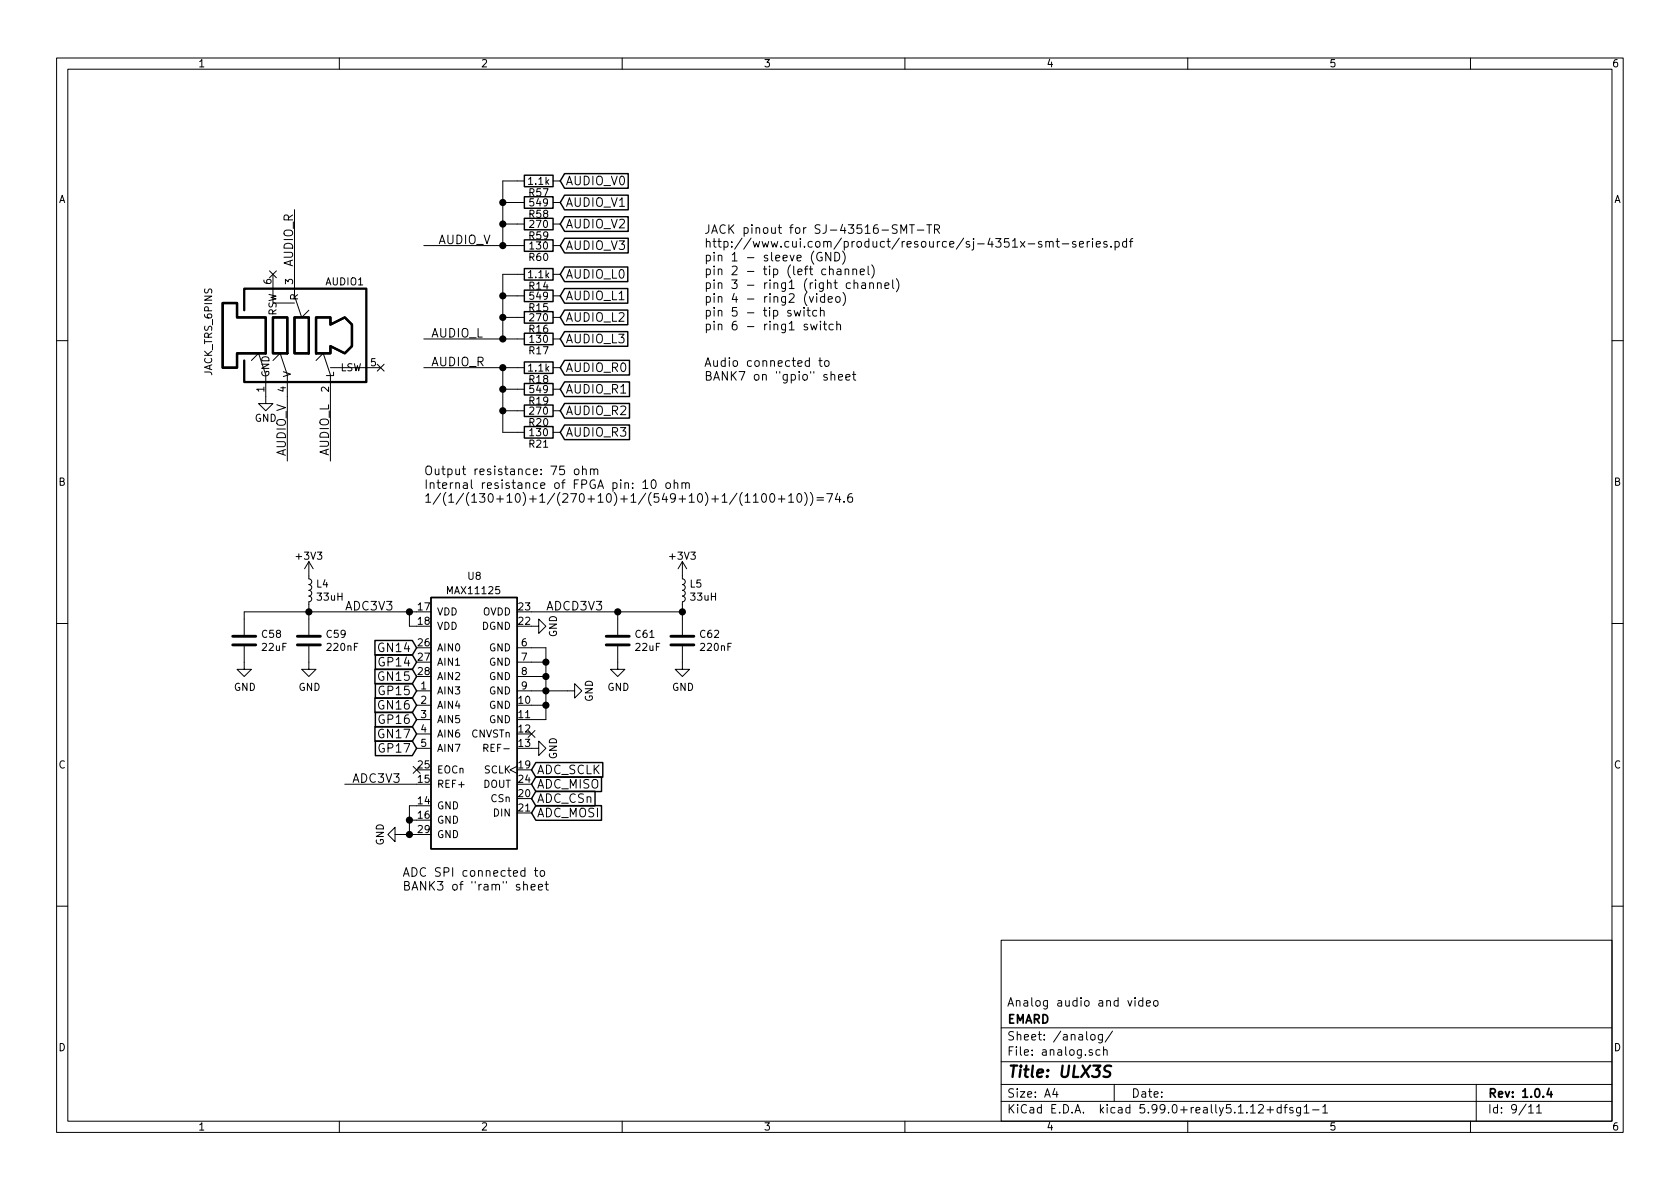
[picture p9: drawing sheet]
EESchema Schematic File Version 4
EELAYER 30 0
EELAYER END
$Descr A4 11693 8268
encoding utf-8
Sheet 9 11
Title "ULX3S"
Date ""
Rev "1.0.4"
Comp "EMARD"
Comment1 "Analog audio and video"
Comment2 ""
Comment3 ""
Comment4 ""
$EndDescr
$Comp
L jack_trs_6pins_apple:JACK_TRS_6PINS_APPLE AUDIO1
U 1 1
P 2300 2350
F 0 "AUDIO1" H 2400 2750 50  0000 C CNN
F 1 "JACK_TRS_6PINS" V 1450 2400 50  0000 C CNN
F 2 "audio-jack:CUI_SJ-43516-SMT" H 2400 2200 50  0001 C CNN
F 3 "http://www.cui.com/product/resource/sj-4351x-smt-series.pdf" H 2400 2200 50  0001 C CNN
F 4 "www.cui.com" H 2300 2350 60  0001 C CNN "MNF1_URL"
F 5 "CUI" H 2300 2350 50  0001 C CNN "MFG1"
F 6 "SJ-43516-SMT-TR" H 2300 2350 60  0001 C CNN "MPN"
F 7 "490-SJ43515TS-SMT-TR" H 2300 2350 50  0001 C CNN "Mouser"
F 8 "490-SJ43515RS-SMT-TR" H 2300 2350 50  0001 C CNN "Mouse_r1"
F 9 "490-SJ-43516-SMT-TR " H 2300 2350 60  0001 C CNN "Mouse_r2"
F 10 "CP-43516SJCT-ND" H 2300 2350 50  0001 C CNN "Digikey"
F 11 "SJ-43516-SMT-TR" H 2300 2350 50  0001 C CNN "Vertical"
F 12 "0.8015$" H 2300 2350 50  0001 C CNN "price100_Vertical"
F 13 "FAU001" H 2300 2350 50  0001 C CNN "Koncar"
F 14 "T" H 2300 2350 50  0001 C CNN "Side"
	1    2300 2350
	1    0    0    -1  
$EndComp
$Comp
L power:GND #PWR0141
U 1 1
P 1850 2750
F 0 "#PWR0141" H 1850 2500 50  0001 C CNN
F 1 "GND" H 1850 2600 50  0000 C CNN
F 2 "" H 1850 2750 50  0000 C CNN
F 3 "" H 1850 2750 50  0000 C CNN
	1    1850 2750
	1    0    0    -1  
$EndComp
$Comp
L Device:R R17
U 1 1
P 3750 2350
F 0 "R17" V 3830 2350 50  0000 C CNN
F 1 "130" V 3750 2350 50  0000 C CNN
F 2 "Resistor_SMD:R_0603_1608Metric" V 3680 2350 50  0001 C CNN
F 3 "" H 3750 2350 50  0000 C CNN
F 4 "www.yageo.com" V 3750 2350 50  0001 C CNN "MNF1_URL"
F 5 "RC0603FR-07130RL" V 3750 2350 50  0001 C CNN "MPN"
F 6 "603-RC0603FR-07130RL" V 3750 2350 50  0001 C CNN "Mouser"
F 7 "311-130HRCT-ND" V 3750 2350 50  0001 C CNN "Digikey"
F 8 "65T8330" V 3750 2350 50  0001 C CNN "Newark"
F 9 "C269457" V 3750 2350 50  0001 C CNN "LCSC"
F 10 "FR004" V 3750 2350 50  0001 C CNN "Koncar"
	1    3750 2350
	0    1    1    0   
$EndComp
$Comp
L Device:R R16
U 1 1
P 3750 2200
F 0 "R16" V 3830 2200 50  0000 C CNN
F 1 "270" V 3750 2200 50  0000 C CNN
F 2 "Resistor_SMD:R_0603_1608Metric" V 3680 2200 50  0001 C CNN
F 3 "" H 3750 2200 50  0000 C CNN
F 4 "www.yageo.com" V 3750 2200 50  0001 C CNN "MNF1_URL"
F 5 "RC0603FR-07270RL" V 3750 2200 50  0001 C CNN "MPN"
F 6 "603-AC0603FR-07270RL" V 3750 2200 50  0001 C CNN "Mouser"
F 7 "603-RC0603FR-07270RL" V 3750 2200 50  0001 C CNN "Mouse_r2"
F 8 "311-270HRCT-ND" V 3750 2200 50  0001 C CNN "Digikey"
F 9 "64R5333" V 3750 2200 50  0001 C CNN "Newark"
F 10 "C325609" V 3750 2200 50  0001 C CNN "LCSC"
F 11 "FR010" V 3750 2200 50  0001 C CNN "Koncar"
	1    3750 2200
	0    1    1    0   
$EndComp
$Comp
L Device:R R15
U 1 1
P 3750 2050
F 0 "R15" V 3830 2050 50  0000 C CNN
F 1 "549" V 3750 2050 50  0000 C CNN
F 2 "Resistor_SMD:R_0603_1608Metric" V 3680 2050 50  0001 C CNN
F 3 "" H 3750 2050 50  0000 C CNN
F 4 "www.yageo.com" V 3750 2050 50  0001 C CNN "MNF1_URL"
F 5 "RC0603FR-07549RL" V 3750 2050 50  0001 C CNN "MPN"
F 6 "603-RC0603FR-07549RL" V 3750 2050 50  0001 C CNN "Mouser"
F 7 "311-549HRCT-ND" V 3750 2050 50  0001 C CNN "Digikey"
F 8 "65T8486" V 3750 2050 50  0001 C CNN "Newark"
F 9 "C308281" V 3750 2050 50  0001 C CNN "LCSC"
F 10 "FR012" V 3750 2050 50  0001 C CNN "Koncar"
F 11 "TB" V 3750 2050 50  0001 C CNN "Side"
	1    3750 2050
	0    1    1    0   
$EndComp
$Comp
L Device:R R14
U 1 1
P 3750 1900
F 0 "R14" V 3830 1900 50  0000 C CNN
F 1 "1.1k" V 3750 1900 50  0000 C CNN
F 2 "Resistor_SMD:R_0603_1608Metric" V 3680 1900 50  0001 C CNN
F 3 "" H 3750 1900 50  0000 C CNN
F 4 "www.yageo.com" V 3750 1900 50  0001 C CNN "MNF1_URL"
F 5 " RC0603FR-071K1L" V 3750 1900 50  0001 C CNN "MPN"
F 6 "603-RC0603FR-071K1L" V 3750 1900 50  0001 C CNN "Mouser"
F 7 "603-AC0603FR-071K1L" V 3750 1900 50  0001 C CNN "Mouse_r2"
F 8 "P1.10KHCT-ND" V 3750 1900 50  0001 C CNN "Digikey"
F 9 "65T8314" V 3750 1900 50  0001 C CNN "Newark"
F 10 "C269415" V 3750 1900 50  0001 C CNN "LCSC"
F 11 "FR002" V 3750 1900 50  0001 C CNN "Koncar"
	1    3750 1900
	0    1    1    0   
$EndComp
Wire Wire Line
	2950 2350 3500 2350
Wire Wire Line
	3500 2200 3600 2200
Wire Wire Line
	3500 1900 3500 2050
Connection ~ 3500 2350
Wire Wire Line
	3500 2050 3600 2050
Connection ~ 3500 2200
Wire Wire Line
	3500 1900 3600 1900
Connection ~ 3500 2050
Text GLabel 3900 1900 2    60   Input ~ 0
AUDIO_L0
Text GLabel 3900 2050 2    60   Input ~ 0
AUDIO_L1
Text GLabel 3900 2200 2    60   Input ~ 0
AUDIO_L2
Text GLabel 3900 2350 2    60   Input ~ 0
AUDIO_L3
$Comp
L Device:R R21
U 1 1
P 3750 3000
F 0 "R21" V 3830 3000 50  0000 C CNN
F 1 "130" V 3750 3000 50  0000 C CNN
F 2 "Resistor_SMD:R_0603_1608Metric" V 3680 3000 50  0001 C CNN
F 3 "" H 3750 3000 50  0000 C CNN
	1    3750 3000
	0    1    1    0   
$EndComp
$Comp
L Device:R R20
U 1 1
P 3750 2850
F 0 "R20" V 3830 2850 50  0000 C CNN
F 1 "270" V 3750 2850 50  0000 C CNN
F 2 "Resistor_SMD:R_0603_1608Metric" V 3680 2850 50  0001 C CNN
F 3 "" H 3750 2850 50  0000 C CNN
	1    3750 2850
	0    1    1    0   
$EndComp
$Comp
L Device:R R19
U 1 1
P 3750 2700
F 0 "R19" V 3830 2700 50  0000 C CNN
F 1 "549" V 3750 2700 50  0000 C CNN
F 2 "Resistor_SMD:R_0603_1608Metric" V 3680 2700 50  0001 C CNN
F 3 "" H 3750 2700 50  0000 C CNN
	1    3750 2700
	0    1    1    0   
$EndComp
$Comp
L Device:R R18
U 1 1
P 3750 2550
F 0 "R18" V 3830 2550 50  0000 C CNN
F 1 "1.1k" V 3750 2550 50  0000 C CNN
F 2 "Resistor_SMD:R_0603_1608Metric" V 3680 2550 50  0001 C CNN
F 3 "" H 3750 2550 50  0000 C CNN
	1    3750 2550
	0    1    1    0   
$EndComp
Wire Wire Line
	3500 2850 3600 2850
Wire Wire Line
	3500 2550 3500 2700
Wire Wire Line
	3500 2700 3600 2700
Connection ~ 3500 2850
Wire Wire Line
	2950 2550 3500 2550
Connection ~ 3500 2700
Text GLabel 3900 2550 2    60   Input ~ 0
AUDIO_R0
Text GLabel 3900 2700 2    60   Input ~ 0
AUDIO_R1
Text GLabel 3900 2850 2    60   Input ~ 0
AUDIO_R2
Text GLabel 3900 3000 2    60   Input ~ 0
AUDIO_R3
Wire Wire Line
	3500 3000 3600 3000
Connection ~ 3500 2550
NoConn ~ 2650 2550
$Comp
L power:GND #PWR0139
U 1 1
P 2800 5800
F 0 "#PWR0139" H 2800 5550 50  0001 C CNN
F 1 "GND" H 2800 5650 50  0000 C CNN
F 2 "" H 2800 5800 50  0000 C CNN
F 3 "" H 2800 5800 50  0000 C CNN
	1    2800 5800
	0    1    1    0   
$EndComp
Wire Wire Line
	3700 4500 3800 4500
Wire Wire Line
	3800 4500 3800 4600
Wire Wire Line
	3800 5000 3700 5000
Wire Wire Line
	3700 4600 3800 4600
Connection ~ 3800 4600
Wire Wire Line
	3700 4900 3800 4900
Connection ~ 3800 4900
Wire Wire Line
	3700 4800 3800 4800
Connection ~ 3800 4800
Wire Wire Line
	3700 4700 3800 4700
Connection ~ 3800 4700
$Comp
L power:GND #PWR0145
U 1 1
P 3950 4800
F 0 "#PWR0145" H 3950 4550 50  0001 C CNN
F 1 "GND" H 3950 4650 50  0000 C CNN
F 2 "" H 3950 4800 50  0000 C CNN
F 3 "" H 3950 4800 50  0000 C CNN
	1    3950 4800
	0    -1   -1   0   
$EndComp
$Comp
L max1112x:MAX1112x U8
U 1 1
P 3300 4900
F 0 "U8" H 3250 5800 50  0000 L CNN
F 1 "MAX11125" H 3100 5700 50  0000 L CNN
F 2 "max1112x-tqfn28:MAX1112x-TQFN-28-1EP_5x5mm_Pitch0.5mm" H 3300 4950 50  0001 C CNN
F 3 "https://datasheets.maximintegrated.com/en/ds/MAX11120-MAX11128.pdf" H 3300 4950 50  0001 C CNN
F 4 "https://pdfserv.maximintegrated.com/land_patterns/90-0023.PDF" H 3300 4900 50  0001 C CNN "Footprint_URL"
F 5 "www.maximintegrated.com" H 3300 4900 60  0001 C CNN "MNF1_URL"
F 6 "MAX11125ATI+" H 3300 4900 60  0001 C CNN "MPN"
F 7 "www.maximintegrated.com" H 3300 4900 50  0001 C CNN "MNF2_URL"
F 8 "MAX11123ATI+" H 3300 4900 50  0001 C CNN "MPN2"
F 9 "700-MAX11125ATI+" H 3300 4900 60  0001 C CNN "Mouser"
F 10 "MAX11125ATI+-ND" H 3300 4900 50  0001 C CNN "Digikey"
F 11 "2.92$" H 3300 4900 50  0001 C CNN "price100_Digikey"
F 12 "C490299" H 3300 4900 50  0001 C CNN "LCSC"
F 13 "700-MAX11123ATI+" H 3300 4900 50  0001 C CNN "LowCost"
F 14 "FU005" H 3300 4900 50  0001 C CNN "Koncar"
F 15 "T" H 3300 4900 50  0001 C CNN "Side"
	1    3300 4900
	1    0    0    -1  
$EndComp
Wire Wire Line
	2800 5800 2850 5800
Wire Wire Line
	2900 5600 2850 5600
Wire Wire Line
	2850 5600 2850 5700
Connection ~ 2850 5800
Wire Wire Line
	2900 5700 2850 5700
Connection ~ 2850 5700
Text Notes 4900 2650 0    60   ~ 0
Audio connected to\nBANK7 on "gpio" sheet
Text GLabel 2900 4500 0    60   Input ~ 0
GN14
Text GLabel 2900 4600 0    60   Input ~ 0
GP14
Text GLabel 2900 4700 0    60   Input ~ 0
GN15
Text GLabel 2900 4800 0    60   Input ~ 0
GP15
Text GLabel 2900 4900 0    60   Input ~ 0
GN16
Text GLabel 2900 5000 0    60   Input ~ 0
GP16
Text GLabel 2900 5100 0    60   Input ~ 0
GN17
Text GLabel 2900 5200 0    60   Input ~ 0
GP17
$Comp
L power:+3V3 #PWR0138
U 1 1
P 2150 4000
F 0 "#PWR0138" H 2150 3850 50  0001 C CNN
F 1 "+3V3" H 2150 4140 50  0000 C CNN
F 2 "" H 2150 4000 50  0000 C CNN
F 3 "" H 2150 4000 50  0000 C CNN
	1    2150 4000
	1    0    0    -1  
$EndComp
Wire Wire Line
	2150 4250 2850 4250
Wire Wire Line
	2850 4250 2850 4350
Wire Wire Line
	2850 4350 2900 4350
Connection ~ 2850 4250
Wire Wire Line
	3700 4250 4300 4250
$Comp
L power:GND #PWR0142
U 1 1
P 3700 4350
F 0 "#PWR0142" H 3700 4100 50  0001 C CNN
F 1 "GND" H 3700 4200 50  0000 C CNN
F 2 "" H 3700 4350 50  0000 C CNN
F 3 "" H 3700 4350 50  0000 C CNN
	1    3700 4350
	0    -1   -1   0   
$EndComp
$Comp
L power:GND #PWR0143
U 1 1
P 3700 5200
F 0 "#PWR0143" H 3700 4950 50  0001 C CNN
F 1 "GND" H 3700 5050 50  0000 C CNN
F 2 "" H 3700 5200 50  0000 C CNN
F 3 "" H 3700 5200 50  0000 C CNN
	1    3700 5200
	0    -1   -1   0   
$EndComp
Text Notes 2800 6200 0    60   ~ 0
ADC SPI connected to\nBANK3 of "ram" sheet
Text GLabel 3700 5450 2    60   Input ~ 0
ADC_MISO
Text GLabel 3700 5650 2    60   Input ~ 0
ADC_MOSI
Text GLabel 3700 5550 2    60   Input ~ 0
ADC_CSn
Text GLabel 3700 5350 2    60   Input ~ 0
ADC_SCLK
Text Notes 4900 2300 0    60   ~ 0
JACK pinout for SJ-43516-SMT-TR\nhttp://www.cui.com/product/resource/sj-4351x-smt-series.pdf\npin 1 - sleeve (GND)\npin 2 - tip (left channel)\npin 3 - ring1 (right channel)\npin 4 - ring2 (video)\npin 5 - tip switch\npin 6 - ring1 switch
$Comp
L Device:R R60
U 1 1
P 3750 1700
F 0 "R60" V 3830 1700 50  0000 C CNN
F 1 "130" V 3750 1700 50  0000 C CNN
F 2 "Resistor_SMD:R_0603_1608Metric" V 3680 1700 50  0001 C CNN
F 3 "" H 3750 1700 50  0000 C CNN
	1    3750 1700
	0    1    1    0   
$EndComp
$Comp
L Device:R R59
U 1 1
P 3750 1550
F 0 "R59" V 3830 1550 50  0000 C CNN
F 1 "270" V 3750 1550 50  0000 C CNN
F 2 "Resistor_SMD:R_0603_1608Metric" V 3680 1550 50  0001 C CNN
F 3 "" H 3750 1550 50  0000 C CNN
	1    3750 1550
	0    1    1    0   
$EndComp
$Comp
L Device:R R58
U 1 1
P 3750 1400
F 0 "R58" V 3830 1400 50  0000 C CNN
F 1 "549" V 3750 1400 50  0000 C CNN
F 2 "Resistor_SMD:R_0603_1608Metric" V 3680 1400 50  0001 C CNN
F 3 "" H 3750 1400 50  0000 C CNN
	1    3750 1400
	0    1    1    0   
$EndComp
$Comp
L Device:R R57
U 1 1
P 3750 1250
F 0 "R57" V 3830 1250 50  0000 C CNN
F 1 "1.1k" V 3750 1250 50  0000 C CNN
F 2 "Resistor_SMD:R_0603_1608Metric" V 3680 1250 50  0001 C CNN
F 3 "" H 3750 1250 50  0000 C CNN
	1    3750 1250
	0    1    1    0   
$EndComp
Wire Wire Line
	3500 1550 3600 1550
Wire Wire Line
	3500 1250 3500 1400
Connection ~ 3500 1700
Wire Wire Line
	3500 1400 3600 1400
Connection ~ 3500 1550
Wire Wire Line
	3500 1250 3600 1250
Connection ~ 3500 1400
Text GLabel 3900 1250 2    60   Input ~ 0
AUDIO_V0
Text GLabel 3900 1400 2    60   Input ~ 0
AUDIO_V1
Text GLabel 3900 1550 2    60   Input ~ 0
AUDIO_V2
Text GLabel 3900 1700 2    60   Input ~ 0
AUDIO_V3
Text Label 3050 1700 0    60   ~ 0
AUDIO_V
Wire Wire Line
	3500 2350 3600 2350
Wire Wire Line
	3500 2200 3500 2350
Wire Wire Line
	3500 2050 3500 2200
Wire Wire Line
	3500 2850 3500 3000
Wire Wire Line
	3500 2700 3500 2850
Wire Wire Line
	3500 2550 3600 2550
Wire Wire Line
	3800 4600 3800 4700
Wire Wire Line
	3800 4900 3800 5000
Wire Wire Line
	3800 4800 3950 4800
Wire Wire Line
	3800 4800 3800 4900
Wire Wire Line
	3800 4700 3800 4800
Wire Wire Line
	2850 5800 2900 5800
Wire Wire Line
	2850 5700 2850 5800
Wire Wire Line
	2850 4250 2900 4250
Wire Wire Line
	3500 1700 3600 1700
Wire Wire Line
	3500 1550 3500 1700
Wire Wire Line
	3500 1400 3500 1550
NoConn ~ 1900 1900
Wire Wire Line
	2050 1900 2050 1450
Text Label 2000 2800 3    60   ~ 0
AUDIO_V
Wire Wire Line
	2000 2750 2000 3200
Wire Wire Line
	2300 2750 2300 3200
Wire Wire Line
	2950 1700 3500 1700
Text Label 2300 2800 3    60   ~ 0
AUDIO_L
Text Label 2050 1850 1    60   ~ 0
AUDIO_R
Text Label 3000 2350 0    60   ~ 0
AUDIO_L
Text Label 3000 2550 0    60   ~ 0
AUDIO_R
Text Label 3800 4250 0    60   ~ 0
ADCD3V3
Text Label 2400 4250 0    60   ~ 0
ADC3V3
Wire Wire Line
	2900 5450 2400 5450
Text Label 2450 5450 0    60   ~ 0
ADC3V3
$Comp
L Device:L_Small L4
U 1 1
P 2150 4100
F 0 "L4" H 2198 4146 50  0000 L CNN
F 1 "33uH" H 2198 4055 50  0000 L CNN
F 2 "Inductor_SMD:L_0805_2012Metric_Pad1.15x1.40mm_HandSolder" H 2150 4100 50  0001 C CNN
F 3 "~" H 2150 4100 50  0001 C CNN
F 4 "www.bourns.com" H 2150 4100 50  0001 C CNN "MNF1_URL"
F 5 "CV201210-330K" H 2150 4100 50  0001 C CNN "MPN"
F 6 "652-CV201210-330K" H 2150 4100 50  0001 C CNN "Mouser"
F 7 "CV201210-330KCT-ND" H 2150 4100 50  0001 C CNN "Digikey"
F 8 "44AC1927" H 2150 4100 50  0001 C CNN "Newark"
F 9 "C412010" H 2150 4100 50  0001 C CNN "LCSC"
F 10 "FL002" H 2150 4100 50  0001 C CNN "Koncar"
	1    2150 4100
	1    0    0    -1  
$EndComp
Wire Wire Line
	2150 4200 2150 4250
$Comp
L Device:C C59
U 1 1
P 2150 4450
F 0 "C59" H 2265 4496 50  0000 L CNN
F 1 "220nF" H 2265 4405 50  0000 L CNN
F 2 "Capacitor_SMD:C_0603_1608Metric" H 2188 4300 50  0001 C CNN
F 3 "~" H 2150 4450 50  0001 C CNN
	1    2150 4450
	1    0    0    -1  
$EndComp
Wire Wire Line
	2150 4250 1700 4250
Wire Wire Line
	1700 4250 1700 4300
Connection ~ 2150 4250
Wire Wire Line
	2150 4250 2150 4300
$Comp
L Device:C C58
U 1 1
P 1700 4450
F 0 "C58" H 1815 4496 50  0000 L CNN
F 1 "22uF" H 1815 4405 50  0000 L CNN
F 2 "Capacitor_SMD:C_0805_2012Metric" H 1738 4300 50  0001 C CNN
F 3 "~" H 1700 4450 50  0001 C CNN
	1    1700 4450
	1    0    0    -1  
$EndComp
$Comp
L power:GND #PWR0140
U 1 1
P 1700 4600
F 0 "#PWR0140" H 1700 4350 50  0001 C CNN
F 1 "GND" H 1705 4427 50  0000 C CNN
F 2 "" H 1700 4600 50  0001 C CNN
F 3 "" H 1700 4600 50  0001 C CNN
	1    1700 4600
	1    0    0    -1  
$EndComp
$Comp
L power:GND #PWR0144
U 1 1
P 2150 4600
F 0 "#PWR0144" H 2150 4350 50  0001 C CNN
F 1 "GND" H 2155 4427 50  0000 C CNN
F 2 "" H 2150 4600 50  0001 C CNN
F 3 "" H 2150 4600 50  0001 C CNN
	1    2150 4600
	1    0    0    -1  
$EndComp
NoConn ~ 2900 5350
NoConn ~ 3700 5100
Text Notes 2950 3500 0    60   ~ 0
Output resistance: 75 ohm\nInternal resistance of FPGA pin: 10 ohm\n1/(1/(130+10)+1/(270+10)+1/(549+10)+1/(1100+10))=74.6
$Comp
L power:+3V3 #PWR0176
U 1 1
P 4750 4000
F 0 "#PWR0176" H 4750 3850 50  0001 C CNN
F 1 "+3V3" H 4750 4140 50  0000 C CNN
F 2 "" H 4750 4000 50  0000 C CNN
F 3 "" H 4750 4000 50  0000 C CNN
	1    4750 4000
	1    0    0    -1  
$EndComp
$Comp
L Device:L_Small L5
U 1 1
P 4750 4100
F 0 "L5" H 4798 4146 50  0000 L CNN
F 1 "33uH" H 4798 4055 50  0000 L CNN
F 2 "Inductor_SMD:L_0805_2012Metric_Pad1.15x1.40mm_HandSolder" H 4750 4100 50  0001 C CNN
F 3 "~" H 4750 4100 50  0001 C CNN
F 4 "www.bourns.com" H 4750 4100 50  0001 C CNN "MNF1_URL"
F 5 "CV201210-330K" H 4750 4100 50  0001 C CNN "MPN"
F 6 "652-CV201210-330K" H 4750 4100 50  0001 C CNN "Mouser"
F 7 "CV201210-330KCT-ND" H 4750 4100 50  0001 C CNN "Digikey"
F 8 "FL002" H 4750 4100 50  0001 C CNN "Koncar"
	1    4750 4100
	1    0    0    -1  
$EndComp
Wire Wire Line
	4750 4200 4750 4250
$Comp
L Device:C C62
U 1 1
P 4750 4450
F 0 "C62" H 4865 4496 50  0000 L CNN
F 1 "220nF" H 4865 4405 50  0000 L CNN
F 2 "Capacitor_SMD:C_0603_1608Metric" H 4788 4300 50  0001 C CNN
F 3 "~" H 4750 4450 50  0001 C CNN
	1    4750 4450
	1    0    0    -1  
$EndComp
Wire Wire Line
	4750 4250 4300 4250
Wire Wire Line
	4300 4250 4300 4300
Connection ~ 4750 4250
Wire Wire Line
	4750 4250 4750 4300
$Comp
L Device:C C61
U 1 1
P 4300 4450
F 0 "C61" H 4415 4496 50  0000 L CNN
F 1 "22uF" H 4415 4405 50  0000 L CNN
F 2 "Capacitor_SMD:C_0805_2012Metric" H 4338 4300 50  0001 C CNN
F 3 "~" H 4300 4450 50  0001 C CNN
	1    4300 4450
	1    0    0    -1  
$EndComp
$Comp
L power:GND #PWR0175
U 1 1
P 4300 4600
F 0 "#PWR0175" H 4300 4350 50  0001 C CNN
F 1 "GND" H 4305 4427 50  0000 C CNN
F 2 "" H 4300 4600 50  0001 C CNN
F 3 "" H 4300 4600 50  0001 C CNN
	1    4300 4600
	1    0    0    -1  
$EndComp
$Comp
L power:GND #PWR0177
U 1 1
P 4750 4600
F 0 "#PWR0177" H 4750 4350 50  0001 C CNN
F 1 "GND" H 4755 4427 50  0000 C CNN
F 2 "" H 4750 4600 50  0001 C CNN
F 3 "" H 4750 4600 50  0001 C CNN
	1    4750 4600
	1    0    0    -1  
$EndComp
Connection ~ 4300 4250
$EndSCHEMATC
